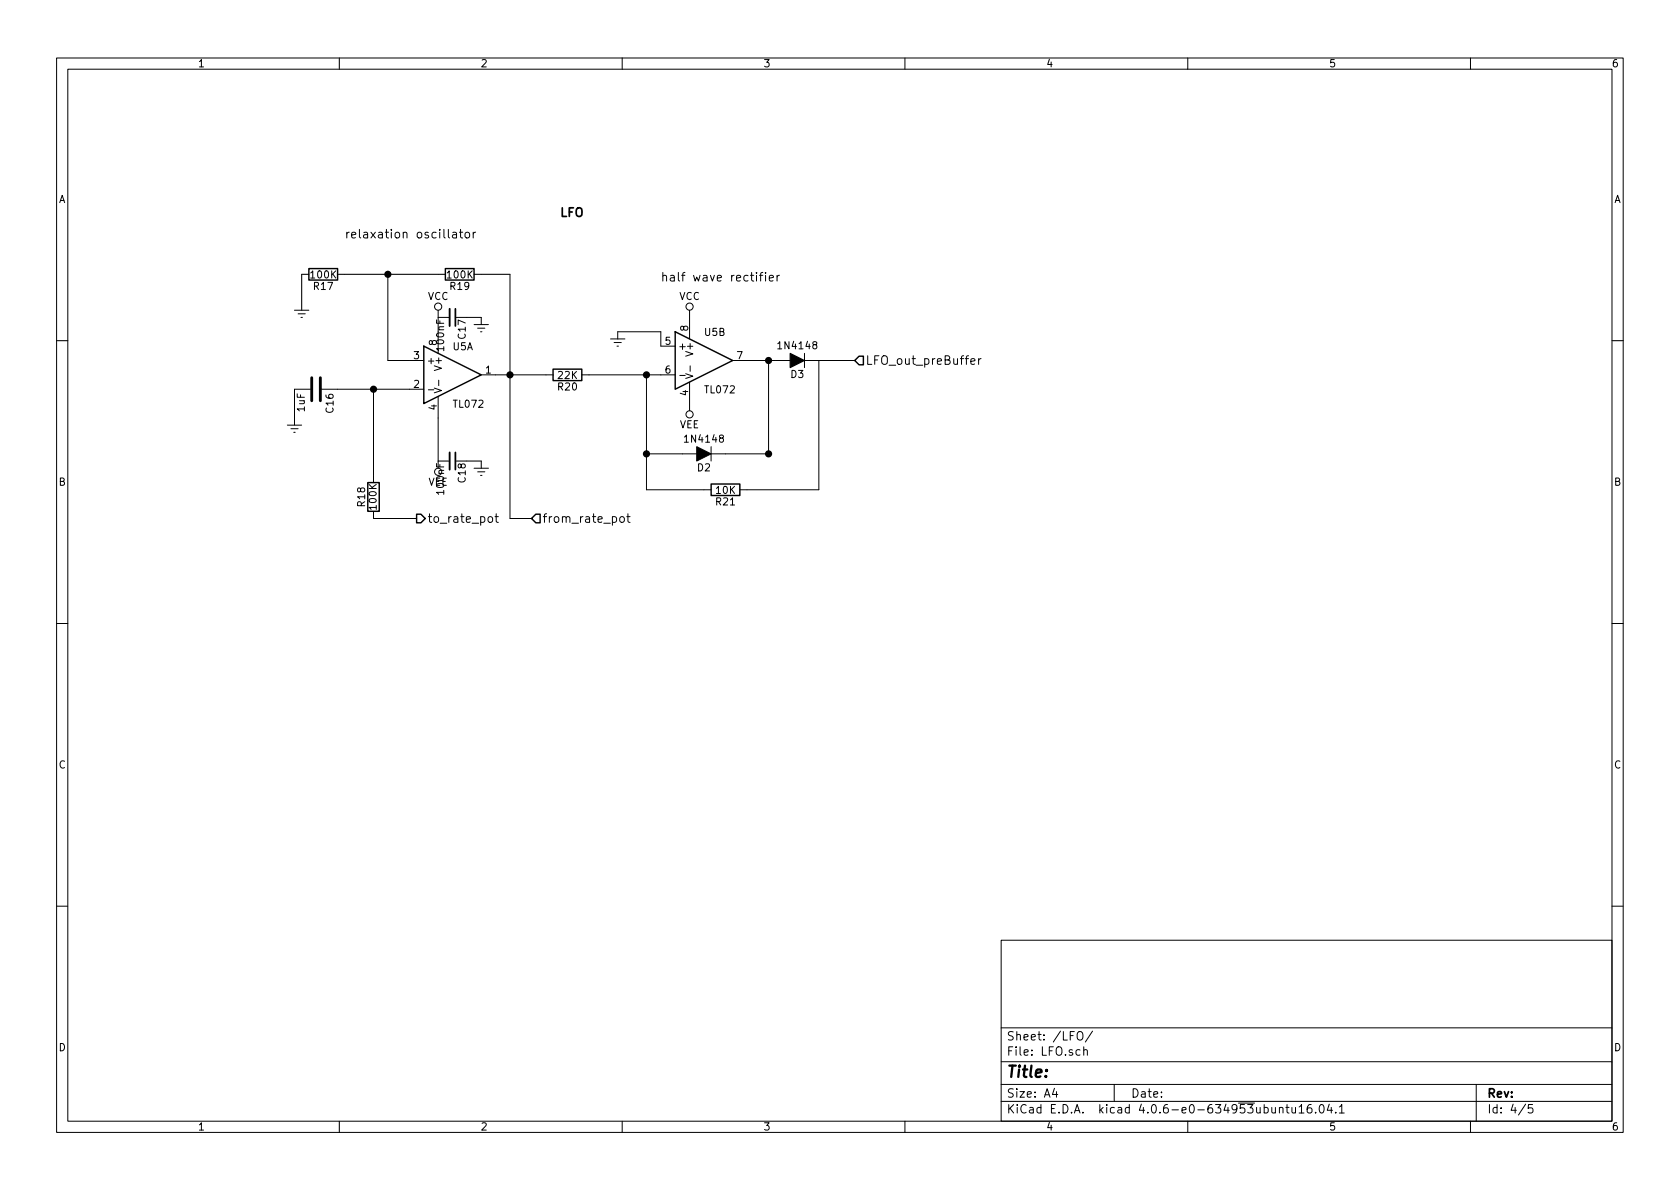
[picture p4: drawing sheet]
<svg xmlns="http://www.w3.org/2000/svg" width="297mm" height="210mm" viewBox="0 0 297 210" stroke-linecap="round" stroke-linejoin="round" font-family="sans-serif">
<g fill="none" stroke="#000" stroke-width=".18">
<path d="M10 10.3h277v189.9h-277zM12 12.2h273v186.1h-273zM60 10.3v1.9M110 10.3v1.9M160 10.3v1.9M210 10.3v1.9M260 10.3v1.9M52.1 54.9h2.5M52.7 55.5h1.3M53.2 56.1h.3M54.6 48.5h-1.3v6.4M59.7 48.5h19"/>
<path d="M68.6 48.5v15.2h6.3M77.5 54.9v7.6M77.5 56.1h2M80.1 41.1h.5l.1 1M80.7 41.4l-.5 .1a.3 .3 0 0 0-.2 .3 .3 .3 0 0 0 .2 .3l.5-.1M81.2 41.1h.6M81.4 40.6v1.3l.4 .2M82.3 41.2l.2-.1 .5 .1v.6l-.1 .2-.4 .1-.2-.2zM82.5 56.1h2.6v1.3M83.7 41.1v1M83.8 48.5h6.4v43.2h3.8M83.8 57.4h2.6"/>
<path d="M84.1 41.1h-.3l-.1 .3M84.5 58h1.2M85 58.7h.2M107.9 59.9h2.6M109.2 59.9v-1.2h7.6v2.5h2.6M121.9 54.9v5M134.3 48.7h.6M134.9 48.2l-.3 .1-.1 .1v1.3M135.4 48.2v.1M135.4 48.7v1M136 49.2l.8-.2-.1-.2-.5-.1-.2 .2 .1 .7h.6M137.4 48.7v1"/>
<path d="M137.8 48.7l-.3 .1-.1 .2M10 60.2h2M50.8 75.2h2.5M51.4 75.8h1.3M51.9 76.4h.3M54.9 68.8h-2.8v6.4M56.9 68.8h18M66 68.8v16.5M75.7 68.9h1M76.8 68.6l1.3 .5-1.3 .4M77.5 70.1v12.7M77.6 67.2v1"/>
<path d="M85.1 66.3h12.7M102.9 66.3h16.5M108.6 60.6h1.3M109.1 61.2h.2M114.3 66.3v20.3h11.4M120.2 66.4h1M121.2 66.1l1.3 .4-1.3 .4M121.9 67.6v5M122 64.7v1M125.7 79v2.5M129.5 63.7h10.2M135.9 63.7v16.6h-10.2"/>
<path d="M142.2 63.7h8.9M142.2 62.5v2.5M144.8 63.7v22.9h-14M171.7 63.9l.7-.1-.1-.3-.4-.1-.2 .2v.8h.6M173 63.4v1M173.5 63.4l-.3 .1-.2 .2M285 60.2h2M66 90.4v1.3h7.7M77.5 81.5h2M82.5 81.5h2.6v1.3M83.8 82.8h2.6M84.5 83.4h1.2"/>
<path d="M85 84.1h.2M86.4 91.5l.2-.1 .4 .1 .1 .6-.2 .2-.3 .1-.2-.2zM87.5 91.4h.6M87.7 90.9v1.3l.4 .2M109.7 91.5l.2-.1 .4 .1 .1 .6-.2 .2-.3 .1-.2-.2zM110.8 91.4h.6M111 90.9v1.3l.4 .2M114.3 80.3h8.9M10 110.3h2M285 110.3h2M10 160.2h2M177 166.3h108v32h-108z"/>
<path d="M285 160.2h2M60 198.3v1.9M110 198.3v1.9M160 198.3v1.9M177 194.8h108M177 191.8h108M177 187.8h108M177 181.8h108M186.4 192.5l-.3 1h.9M186.8 193v1M190.5 182.6l.3-.2a.53 .53 0 0 1 .7 .5v.5a.51 .51 0 0 1-.8 .4 1.05 1.05 0 0 1-.2-1.2zM191.6 185.7l.2-.1 .4 .1 .1 .9"/>
<path d="M191.6 185.1v1.5M193.2 182.3l-1.3 2M197 191.8v3M210 198.3v1.9M226.2 196l.2-.2 .4 .1v.9M226.2 195.8v1M227.4 195.8h.5M227.6 195.3v1.3l.3 .2M228.4 195.8l.1 .9 .4 .1 .2-.1M229.1 195.8v1M229.7 195.8l.4-.5v1.5M229.7 196.8h.9"/>
<path d="M231.8 195.3a.59 .59 0 0 0-.7 .7l.1 .7 .2 .1 .5-.1 .1-.5-.2-.2-.4-.1-.3 .3M232.6 196.7v.1M233.4 195.5l.2-.2a.81 .81 0 0 1 .6 .6 .81 .81 0 0 1-.3 .8l-.1 .1a.79 .79 0 0 1-.4-1.3zM235 195.2l-.3 1.1h.9M235.4 195.8v1M236.2 196.7v.1M236.8 195.8l.4-.5v1.5M236.8 196.8h.9M260 198.3v1.9M261 191.8v6.5M269.7 195.2l-1.2 2M271 195.3h-.7l-.1 .7 .2-.1 .5 .1 .1 .2v.5l-.2 .1-.6-.1"/>
<circle cx="77.5" cy="54.2" r=".63"/>
<circle cx="121.9" cy="54.2" r=".63"/>
<circle cx="121.9" cy="73.3" r=".63"/>
</g>
<path d="M54.6 47.5h5.1v2h-5.1zM78.7 47.5h5.1v2h-5.1zM119.4 58.7l10.1 5-10.1 5.1zM74.9 61.2l10.2 5.1-10.2 5.1zM97.8 65.3h5.1v2h-5.1zM151.9 63h.8v1.5h-.8l-.8-.8zM65 85.3h2.1v5.1h-2.1zM73.7 90.9h.7l.8 .8-.8 .8h-.7zM94.7 90.9h.8v1.6h-.8l-.7-.8zM125.7 85.6h5.1v2h-5.1z" fill="none" stroke="#000" stroke-width=".25"/>
<path d="M55.1 66.8v4.1M56.6 66.8v4.1" fill="none" stroke="#000" stroke-width=".51"/>
<path d="M139.7 62.5l2.5 1.2-2.5 1.3zM123.2 79l2.5 1.3-2.5 1.2z" fill="#000" stroke="#000" stroke-width=".18"/>
<g fill="#000" stroke="#000" stroke-width=".25">
<circle cx="68.6" cy="48.5" r=".51"/>
<circle cx="66" cy="68.8" r=".51"/>
<circle cx="90.2" cy="66.3" r=".51"/>
<circle cx="114.3" cy="66.3" r=".51"/>
<circle cx="135.9" cy="63.7" r=".51"/>
<circle cx="114.3" cy="80.3" r=".51"/>
<circle cx="135.9" cy="80.3" r=".51"/>
</g>
<path d="M79.5 54.6v3.1M79.5 80v3.1" fill="none" stroke="#000" stroke-width=".33"/>
<path d="M80.5 54.6v3.1M80.5 80v3.1" fill="none" stroke="#000" stroke-width=".3"/>
<text font-size="2.8" x="178" y="190.5">Title:</text>
<g font-size="2.1">
<text x="99.1" y="38.3">LFO</text>
<text x="61" y="42.2">relaxation oscillator</text>
<text x="116.8" y="49.8">half wave rectifier</text>
<text x="153.1" y="64.5">LFO_out_preBuffer</text>
<text x="75.6" y="92.5">to_rate_pot</text>
<text x="95.9" y="92.5">from_rate_pot</text>
<text x="178" y="184">Sheet: /LFO/</text>
<text x="178" y="186.7">File: LFO.sch</text>
<text x="178" y="196.9">KiCad E.D.A. kicad 4.0.6-e0-634953ubuntu16.04.1</text>
<text x="178" y="194.1">Size: A4</text>
<text x="200" y="194.1">Date:</text>
<text x="263" y="194.1">Rev:</text>
<text x="263" y="196.9">Id: 4/5</text>
</g>
<g font-size="1.8">
<text x="35" y="11.9">1</text>
<text x="85" y="11.9">2</text>
<text x="135" y="11.9">3</text>
<text x="185" y="11.9">4</text>
<text x="235" y="11.9">5</text>
<text x="285" y="11.9">6</text>
<text x="10.4" y="35.9">A</text>
<text x="285.4" y="35.9">A</text>
<text x="55" y="49.2">100K</text>
<text x="55.5" y="51.3">R17</text>
<text x="75.6" y="53">VCC</text>
<text x="79.2" y="49.2">100K</text>
<text x="79.7" y="51.3">R19</text>
<text x="120.1" y="53">VCC</text>
<text x="82.3" y="59.9" transform="rotate(-90 82.3 59.9)">C17</text>
<text x="121.7" y="58.5" transform="rotate(-90 121.7 58.5)">8</text>
<text x="124.6" y="59.4">U5B</text>
<text x="73.2" y="63.5">3</text>
<text x="75.4" y="64.4">+</text>
<text x="77.2" y="61.1" transform="rotate(-90 77.2 61.1)">8</text>
<text x="78.1" y="65.2" transform="rotate(-90 78.1 65.2)">V+ 100nF</text>
<text x="80.1" y="61.9">U5A</text>
<text x="117.6" y="61">5</text>
<text x="119.9" y="61.8">+</text>
<text x="122.6" y="62.7" transform="rotate(-90 122.6 62.7)">V+</text>
<text x="130.3" y="63.5">7</text>
<text x="137.9" y="61.7">1N4148</text>
<text x="73.2" y="68.6">2</text>
<text x="85.9" y="66">1</text>
<text x="98.7" y="69">R20</text>
<text x="98.7" y="67">22K</text>
<text x="117.6" y="66">6</text>
<text x="121.7" y="69.9" transform="rotate(-90 121.7 69.9)">4</text>
<text x="124.7" y="69.5">TL072</text>
<text x="139.9" y="66.8">D3</text>
<text x="53.9" y="72.8" transform="rotate(-90 53.9 72.8)">1uF</text>
<text x="59" y="72.9" transform="rotate(-90 59 72.9)">C16</text>
<text x="77.2" y="72.5" transform="rotate(-90 77.2 72.5)">4</text>
<text x="80.3" y="72.1">TL072</text>
<text x="120.1" y="75.7">VEE</text>
<text x="121.4" y="78.3">1N4148</text>
<text x="123.3" y="83.3">D2</text>
<text x="10.4" y="85.9">B</text>
<text x="64.5" y="89.5" transform="rotate(-90 64.5 89.5)">R18</text>
<text x="66.6" y="90" transform="rotate(-90 66.6 90)">100K</text>
<text x="75.7" y="85.9">VEE</text>
<text x="78.5" y="87.3" transform="rotate(-90 78.5 87.3)">100nF</text>
<text x="82.3" y="85.3" transform="rotate(-90 82.3 85.3)">C18</text>
<text x="126.6" y="89.4">R21</text>
<text x="126.6" y="87.3">10K</text>
<text x="285.4" y="85.9">B</text>
<text x="10.4" y="135.9">C</text>
<text x="285.4" y="135.9">C</text>
<text x="10.4" y="185.9">D</text>
<text x="285.4" y="185.9">D</text>
<text x="35" y="199.9">1</text>
<text x="85" y="199.9">2</text>
<text x="135" y="199.9">3</text>
<text x="185" y="199.9">4</text>
<text x="235" y="199.9">5</text>
<text x="285" y="199.9">6</text>
</g>
</svg>
